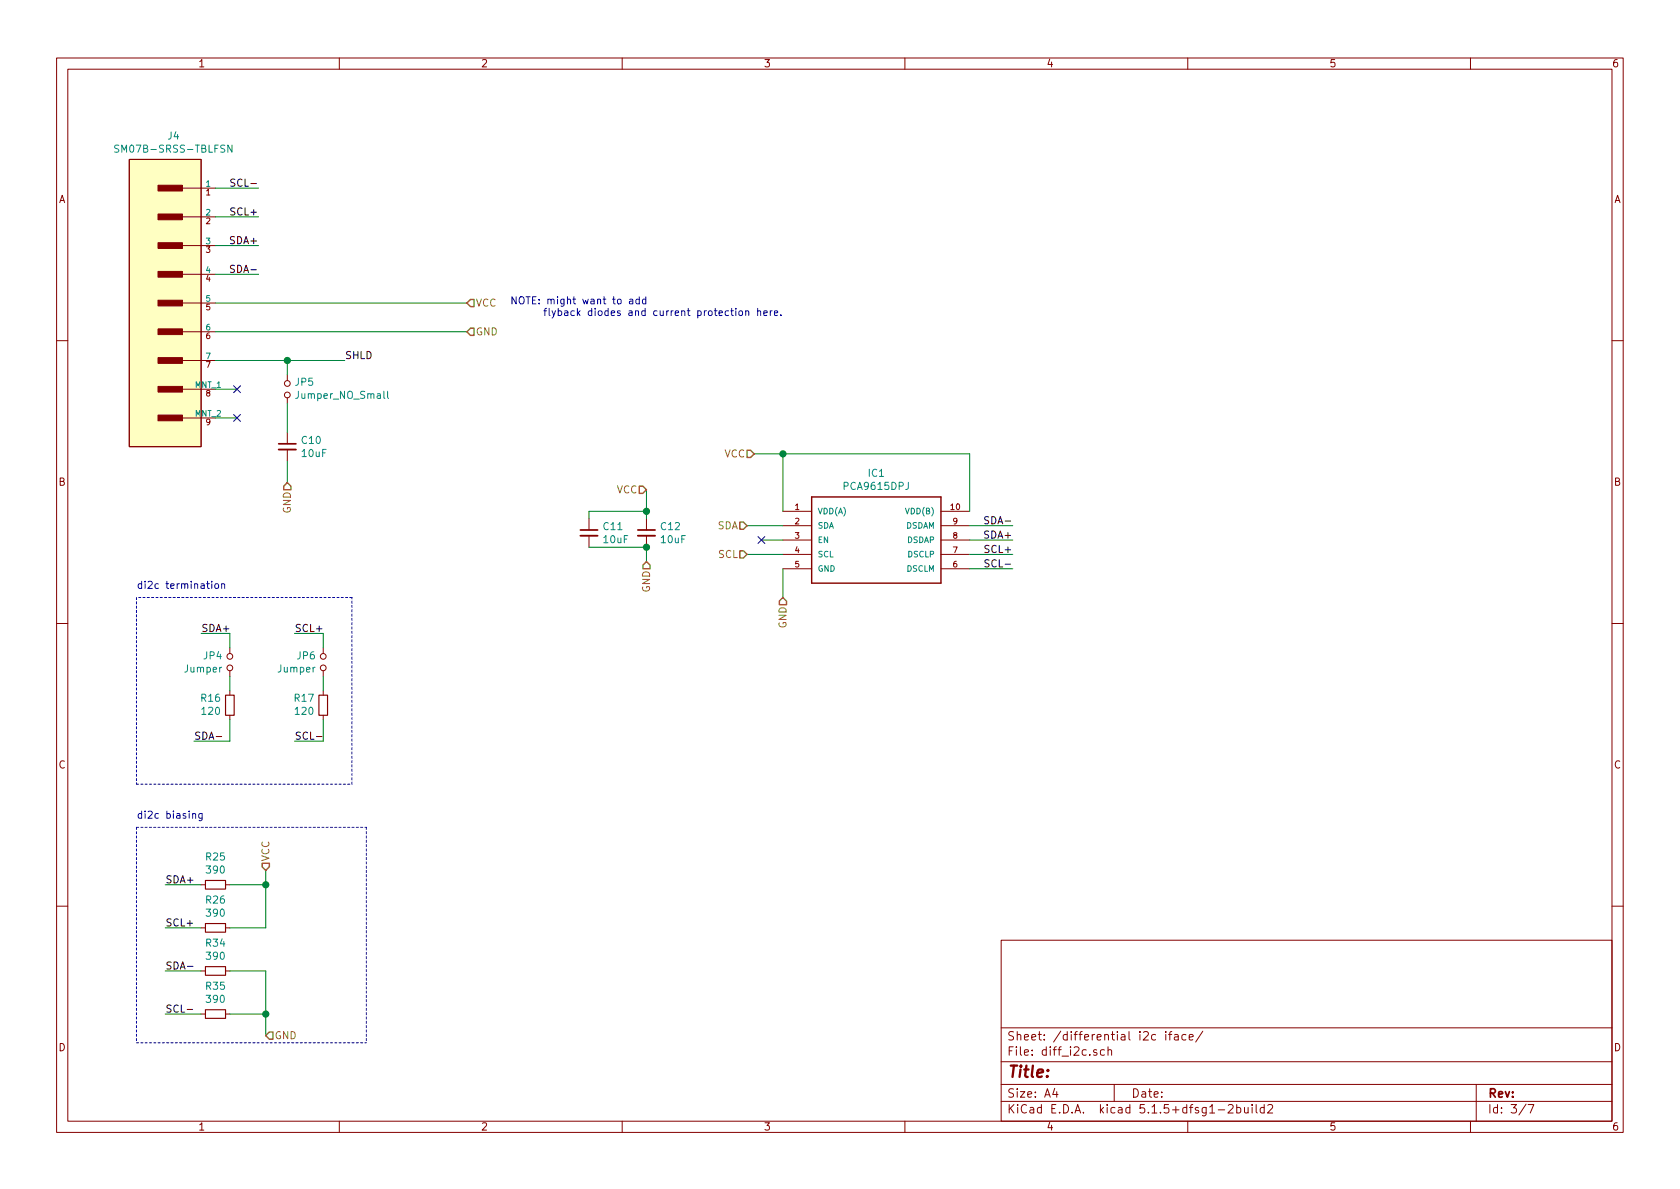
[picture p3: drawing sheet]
EESchema Schematic File Version 4
EELAYER 30 0
EELAYER END
$Descr A4 11693 8268
encoding utf-8
Sheet 3 7
Title ""
Date ""
Rev ""
Comp ""
Comment1 ""
Comment2 ""
Comment3 ""
Comment4 ""
$EndDescr
$Comp
L JST-SM07B-SRSS-TB:SM07B-SRSS-TBLFSN J4
U 1 1
P 1600 1300
F 0 "J4" H 1208 1665 50  0000 C CNN
F 1 "SM07B-SRSS-TBLFSN" H 1208 1574 50  0000 C CNN
F 2 "SM07B-SRSS-TB:JST-SM07B-SRSS-TBLFSN-0" H 1600 1800 50  0001 L CNN
F 3 "https://upverter.com/datasheet/f612ce3c50b961849b9e0dc8dd6557d8d4d5c3c1.pdf" H 1600 1900 50  0001 L CNN
F 4 "Tin" H 1600 2000 50  0001 L CNN "Contact Finish"
F 5 "7" H 1600 2100 50  0001 L CNN "Number of Positions"
F 6 "1.00mm" H 1600 2200 50  0001 L CNN "Pitch"
F 7 "Conn" H 1600 2300 50  0001 L CNN "category"
F 8 "" H 1600 2400 50  0001 L CNN "description"
F 9 "7 Positions Header, Shrouded Connector 0.039in\\ (1.00mm) Surface Mount, Right Angle Tin" H 1600 2500 50  0001 L CNN "digikey description"
F 10 "455-1807-1-ND" H 1600 2600 50  0001 L CNN "digikey part number"
F 11 "yes" H 1600 2700 50  0001 L CNN "is connector"
F 12 "yes" H 1600 2800 50  0001 L CNN "is male"
F 13 "yes" H 1600 2900 50  0001 L CNN "lead free"
F 14 "7c23b0edf920e71a" H 1600 3000 50  0001 L CNN "library id"
F 15 "JST" H 1600 3100 50  0001 L CNN "manufacturer"
F 16 "HDR7" H 1600 3200 50  0001 L CNN "package"
F 17 "yes" H 1600 3300 50  0001 L CNN "rohs"
F 18 "+85°C" H 1600 3400 50  0001 L CNN "temperature range high"
F 19 "-25°C" H 1600 3500 50  0001 L CNN "temperature range low"
F 20 "JST-SM Connector 7 Position" H 1600 1300 50  0001 C CNN "Description"
F 21 "SM07B-SRSS-TBLFSN" H 1600 1300 50  0001 C CNN "Manufacturer_Part_Number"
	1    1600 1300
	1    0    0    -1  
$EndComp
NoConn ~ 1650 2700
NoConn ~ 1650 2900
Wire Wire Line
	1650 2900 1500 2900
Wire Wire Line
	1650 2700 1500 2700
Text HLabel 3250 2100 2    50   Input ~ 0
VCC
Text HLabel 3250 2300 2    50   Input ~ 0
GND
Wire Wire Line
	1500 2500 2000 2500
$Comp
L Device:Jumper_NO_Small JP5
U 1 1
P 2000 2700
F 0 "JP5" V 2046 2652 50  0000 R CNN
F 1 "Jumper_NO_Small" V 1955 2652 50  0000 R CNN
F 2 "Connector_PinHeader_2.54mm:PinHeader_1x02_P2.54mm_Vertical" H 2000 2700 50  0001 C CNN
F 3 "~" H 2000 2700 50  0001 C CNN
F 4 "Pin Header" H 2000 2700 50  0001 C CNN "Description"
F 5 "DI2C" H 2000 2700 50  0001 C CNN "category"
F 6 "2x2.54mm" H 2000 2700 50  0001 C CNN "package"
	1    2000 2700
	0    -1   -1   0   
$EndComp
Connection ~ 2000 2500
Wire Wire Line
	2000 2500 2400 2500
$Comp
L Device:C_Small C10
U 1 1
P 2000 3100
F 0 "C10" H 2092 3146 50  0000 L CNN
F 1 "10uF" H 2092 3055 50  0000 L CNN
F 2 "Capacitor_SMD:C_0603_1608Metric_Pad1.05x0.95mm_HandSolder" H 2000 3100 50  0001 C CNN
F 3 "~" H 2000 3100 50  0001 C CNN
F 4 "25V MLCC 10%" H 2000 3100 50  0001 C CNN "Description"
F 5 "GRM188R61E106KA73J" H 2000 3100 50  0001 C CNN "Manufacturer_Part_Number"
F 6 "DI2C" H 2000 3100 50  0001 C CNN "category"
F 7 "0603" H 2000 3100 50  0001 C CNN "package"
	1    2000 3100
	1    0    0    -1  
$EndComp
Wire Wire Line
	2000 2500 2000 2600
Wire Wire Line
	2000 2800 2000 3000
Wire Wire Line
	2000 3200 2000 3350
Text HLabel 2000 3350 3    50   Input ~ 0
GND
Wire Wire Line
	1500 1300 1800 1300
Wire Wire Line
	1500 1500 1800 1500
Wire Wire Line
	1500 1700 1800 1700
Wire Wire Line
	1500 1900 1800 1900
Text Notes 3550 2200 0    50   ~ 0
NOTE: might want to add \n      flyback diodes and current protection here.
$Comp
L PCA9615:PCA9615DPJ IC1
U 1 1
P 5450 3550
F 0 "IC1" H 6100 3817 50  0000 C CNN
F 1 "PCA9615DPJ" H 6100 3726 50  0000 C CNN
F 2 "PCA9615:PCA9615_SOP50P490" H 5450 3550 50  0001 L BNN
F 3 "" H 5450 3550 50  0001 L BNN
F 4 "NXP - PCA9615DPJ - BUFFER, DIFFERENTIAL I2C-BUS, TSSOP-10" H 5450 3550 50  0001 L BNN "Description"
F 5 "https://www.mouser.com/Search/Refine.aspx?Keyword=771-PCA9615DPJ" H 5450 3550 50  0001 L BNN "Mouser_Price-Stock"
F 6 "PCA9615DPJ" H 5450 3550 50  0001 L BNN "Manufacturer_Part_Number"
F 7 "NXP" H 5450 3550 50  0001 L BNN "Manufacturer_Name"
F 8 "1.1mm" H 5450 3550 50  0001 L BNN "Height"
F 9 "771-PCA9615DPJ" H 5450 3550 50  0001 L BNN "Mouser_Part_Number"
F 10 "DI2C" H 5450 3550 50  0001 C CNN "category"
F 11 "10-MSOP" H 5450 3550 50  0001 C CNN "package"
	1    5450 3550
	1    0    0    -1  
$EndComp
Text HLabel 5250 3150 0    50   Input ~ 0
VCC
Text HLabel 4500 3900 3    50   Input ~ 0
GND
Text HLabel 5200 3650 0    50   Input ~ 0
SDA
Text HLabel 5200 3850 0    50   Input ~ 0
SCL
NoConn ~ 5300 3750
Wire Wire Line
	5450 3750 5300 3750
Wire Wire Line
	5450 3150 5450 3550
$Comp
L Device:C_Small C12
U 1 1
P 4500 3700
F 0 "C12" H 4592 3746 50  0000 L CNN
F 1 "10uF" H 4592 3655 50  0000 L CNN
F 2 "Capacitor_SMD:C_0603_1608Metric_Pad1.05x0.95mm_HandSolder" H 4500 3700 50  0001 C CNN
F 3 "~" H 4500 3700 50  0001 C CNN
F 4 "25V MLCC 10%" H 4500 3700 50  0001 C CNN "Description"
F 5 "GRM188R61E106KA73J" H 4500 3700 50  0001 C CNN "Manufacturer_Part_Number"
F 6 "EEPROM" H 4500 3700 50  0001 C CNN "category"
F 7 "0603" H 4500 3700 50  0001 C CNN "package"
	1    4500 3700
	1    0    0    -1  
$EndComp
Wire Wire Line
	4500 3550 4500 3600
Wire Wire Line
	4500 3800 4500 3900
$Comp
L Device:C_Small C11
U 1 1
P 4100 3700
F 0 "C11" H 4192 3746 50  0000 L CNN
F 1 "10uF" H 4192 3655 50  0000 L CNN
F 2 "Capacitor_SMD:C_0603_1608Metric_Pad1.05x0.95mm_HandSolder" H 4100 3700 50  0001 C CNN
F 3 "~" H 4100 3700 50  0001 C CNN
F 4 "25V MLCC 10%" H 4100 3700 50  0001 C CNN "Description"
F 5 "GRM188R61E106KA73J" H 4100 3700 50  0001 C CNN "Manufacturer_Part_Number"
F 6 "EEPROM" H 4100 3700 50  0001 C CNN "category"
F 7 "0603" H 4100 3700 50  0001 C CNN "package"
	1    4100 3700
	1    0    0    -1  
$EndComp
Wire Wire Line
	4100 3550 4100 3600
Wire Wire Line
	4100 3550 4500 3550
Wire Wire Line
	4500 3800 4100 3800
Connection ~ 4500 3800
Wire Wire Line
	6750 3950 7050 3950
Wire Wire Line
	6750 3850 7050 3850
Text Label 2400 2500 0    50   ~ 0
SHLD
Wire Wire Line
	5250 3150 5450 3150
Wire Wire Line
	1600 4800 1600 4700
$Comp
L Device:Jumper_NO_Small JP?
U 1 1
P 1600 4600
AR Path="/6187FA0A/61A12829" Ref="JP?"  Part="1" 
AR Path="/6195FE87/61A12829" Ref="JP4"  Part="1" 
F 0 "JP4" V 1554 4552 50  0000 R CNN
F 1 "Jumper" V 1645 4552 50  0000 R CNN
F 2 "Connector_PinHeader_2.54mm:PinHeader_1x02_P2.54mm_Vertical" H 1600 4600 50  0001 C CNN
F 3 "~" H 1600 4600 50  0001 C CNN
F 4 "Pin Header" H 1600 4600 50  0001 C CNN "Description"
F 5 "DI2C" H 1600 4600 50  0001 C CNN "category"
F 6 "2x2.54mm" H 1600 4600 50  0001 C CNN "package"
	1    1600 4600
	0    1    1    0   
$EndComp
$Comp
L Device:R_Small R?
U 1 1
P 1600 4900
AR Path="/6187FA0A/61A1282F" Ref="R?"  Part="1" 
AR Path="/6195FE87/61A1282F" Ref="R16"  Part="1" 
F 0 "R16" H 1542 4854 50  0000 R CNN
F 1 "120" H 1542 4945 50  0000 R CNN
F 2 "Resistor_SMD:R_0805_2012Metric_Pad1.15x1.40mm_HandSolder" H 1600 4900 50  0001 C CNN
F 3 "~" H 1600 4900 50  0001 C CNN
F 4 "100V 125mW Resistor 0.1%" H 1600 4900 50  0001 C CNN "Description"
F 5 "ERA-6VEB1200V" H 1600 4900 50  0001 C CNN "Manufacturer_Part_Number"
F 6 "DI2C" H 1600 4900 50  0001 C CNN "category"
F 7 "0805" H 1600 4900 50  0001 C CNN "package"
	1    1600 4900
	1    0    0    1   
$EndComp
Wire Wire Line
	1600 4400 1600 4500
Wire Wire Line
	1600 5000 1600 5150
Wire Wire Line
	2250 4800 2250 4700
$Comp
L Device:Jumper_NO_Small JP?
U 1 1
P 2250 4600
AR Path="/6187FA0A/61A23D3B" Ref="JP?"  Part="1" 
AR Path="/6195FE87/61A23D3B" Ref="JP6"  Part="1" 
F 0 "JP6" V 2204 4552 50  0000 R CNN
F 1 "Jumper" V 2295 4552 50  0000 R CNN
F 2 "Connector_PinHeader_2.54mm:PinHeader_1x02_P2.54mm_Vertical" H 2250 4600 50  0001 C CNN
F 3 "~" H 2250 4600 50  0001 C CNN
F 4 "Pin Header" H 2250 4600 50  0001 C CNN "Description"
F 5 "DI2C" H 2250 4600 50  0001 C CNN "category"
F 6 "2x2.54mm" H 2250 4600 50  0001 C CNN "package"
	1    2250 4600
	0    1    1    0   
$EndComp
$Comp
L Device:R_Small R?
U 1 1
P 2250 4900
AR Path="/6187FA0A/61A23D41" Ref="R?"  Part="1" 
AR Path="/6195FE87/61A23D41" Ref="R17"  Part="1" 
F 0 "R17" H 2192 4854 50  0000 R CNN
F 1 "120" H 2192 4945 50  0000 R CNN
F 2 "Resistor_SMD:R_0805_2012Metric_Pad1.15x1.40mm_HandSolder" H 2250 4900 50  0001 C CNN
F 3 "~" H 2250 4900 50  0001 C CNN
F 4 "100V 125mW Resistor 0.1%" H 2250 4900 50  0001 C CNN "Description"
F 5 "ERA-6VEB1200V" H 2250 4900 50  0001 C CNN "Manufacturer_Part_Number"
F 6 "DI2C" H 2250 4900 50  0001 C CNN "category"
F 7 "0805" H 2250 4900 50  0001 C CNN "package"
	1    2250 4900
	1    0    0    1   
$EndComp
Wire Wire Line
	2250 4400 2250 4500
Wire Wire Line
	2250 5000 2250 5150
Wire Notes Line
	950  4150 950  5450
Wire Notes Line
	950  5450 2450 5450
Wire Notes Line
	2450 5450 2450 4150
Wire Notes Line
	2450 4150 950  4150
Text Notes 950  4100 0    50   ~ 0
di2c termination\n
Text Label 7050 3650 2    50   ~ 0
SDA-
Text Label 7050 3750 2    50   ~ 0
SDA+
Text Label 7050 3850 2    50   ~ 0
SCL+
Text Label 7050 3950 2    50   ~ 0
SCL-
Text HLabel 5450 4150 3    50   Input ~ 0
GND
Wire Wire Line
	5450 4150 5450 3950
Text HLabel 4500 3400 0    50   Input ~ 0
VCC
Wire Wire Line
	4500 3400 4500 3550
Connection ~ 4500 3550
Wire Wire Line
	5450 3150 6750 3150
Wire Wire Line
	6750 3150 6750 3550
Connection ~ 5450 3150
Wire Wire Line
	5450 3650 5200 3650
Wire Wire Line
	5450 3850 5200 3850
Text Label 1350 5150 0    50   ~ 0
SDA-
Wire Wire Line
	1350 5150 1600 5150
Text Label 1400 4400 0    50   ~ 0
SDA+
Wire Wire Line
	1400 4400 1600 4400
Wire Wire Line
	2050 5150 2250 5150
Wire Wire Line
	2050 4400 2250 4400
Text Label 2050 4400 0    50   ~ 0
SCL+
Text Label 2050 5150 0    50   ~ 0
SCL-
Text Label 1800 1300 2    50   ~ 0
SCL-
Text Label 1800 1500 2    50   ~ 0
SCL+
Text Label 1800 1700 2    50   ~ 0
SDA+
Text Label 1800 1900 2    50   ~ 0
SDA-
Wire Wire Line
	6750 3750 7050 3750
Wire Wire Line
	6750 3650 7050 3650
Text Label 1150 6150 0    50   ~ 0
SDA+
Wire Wire Line
	1150 6150 1400 6150
$Comp
L Device:R_Small R25
U 1 1
P 1500 6150
F 0 "R25" V 1304 6150 50  0000 C CNN
F 1 "390" V 1395 6150 50  0000 C CNN
F 2 "Resistor_SMD:R_0603_1608Metric_Pad1.05x0.95mm_HandSolder" H 1500 6150 50  0001 C CNN
F 3 "~" H 1500 6150 50  0001 C CNN
	1    1500 6150
	0    1    1    0   
$EndComp
Text Label 1150 6450 0    50   ~ 0
SCL+
Wire Wire Line
	1150 6450 1400 6450
$Comp
L Device:R_Small R26
U 1 1
P 1500 6450
F 0 "R26" V 1304 6450 50  0000 C CNN
F 1 "390" V 1395 6450 50  0000 C CNN
F 2 "Resistor_SMD:R_0603_1608Metric_Pad1.05x0.95mm_HandSolder" H 1500 6450 50  0001 C CNN
F 3 "~" H 1500 6450 50  0001 C CNN
	1    1500 6450
	0    1    1    0   
$EndComp
Text Label 1150 6750 0    50   ~ 0
SDA-
Wire Wire Line
	1150 6750 1400 6750
$Comp
L Device:R_Small R34
U 1 1
P 1500 6750
F 0 "R34" V 1304 6750 50  0000 C CNN
F 1 "390" V 1395 6750 50  0000 C CNN
F 2 "Resistor_SMD:R_0603_1608Metric_Pad1.05x0.95mm_HandSolder" H 1500 6750 50  0001 C CNN
F 3 "~" H 1500 6750 50  0001 C CNN
	1    1500 6750
	0    1    1    0   
$EndComp
Text Label 1150 7050 0    50   ~ 0
SCL-
Wire Wire Line
	1150 7050 1400 7050
$Comp
L Device:R_Small R35
U 1 1
P 1500 7050
F 0 "R35" V 1304 7050 50  0000 C CNN
F 1 "390" V 1395 7050 50  0000 C CNN
F 2 "Resistor_SMD:R_0603_1608Metric_Pad1.05x0.95mm_HandSolder" H 1500 7050 50  0001 C CNN
F 3 "~" H 1500 7050 50  0001 C CNN
	1    1500 7050
	0    1    1    0   
$EndComp
Wire Wire Line
	1600 6450 1850 6450
Wire Wire Line
	1850 6450 1850 6150
Wire Wire Line
	1600 6150 1850 6150
Connection ~ 1850 6150
Wire Wire Line
	1850 6150 1850 6050
Text HLabel 1850 6050 1    50   Input ~ 0
VCC
Wire Wire Line
	1600 6750 1850 6750
Wire Wire Line
	1850 6750 1850 7050
Wire Wire Line
	1600 7050 1850 7050
Connection ~ 1850 7050
Wire Wire Line
	1850 7050 1850 7200
Text HLabel 1850 7200 2    50   Input ~ 0
GND
Wire Wire Line
	1500 2300 3250 2300
Wire Wire Line
	1500 2100 3250 2100
Text Notes 950  5700 0    50   ~ 0
di2c biasing\n
Wire Notes Line
	2550 5750 2550 7250
Wire Notes Line
	950  5750 2550 5750
Wire Notes Line
	950  5750 950  7250
Wire Notes Line
	950  7250 2550 7250
$EndSCHEMATC
